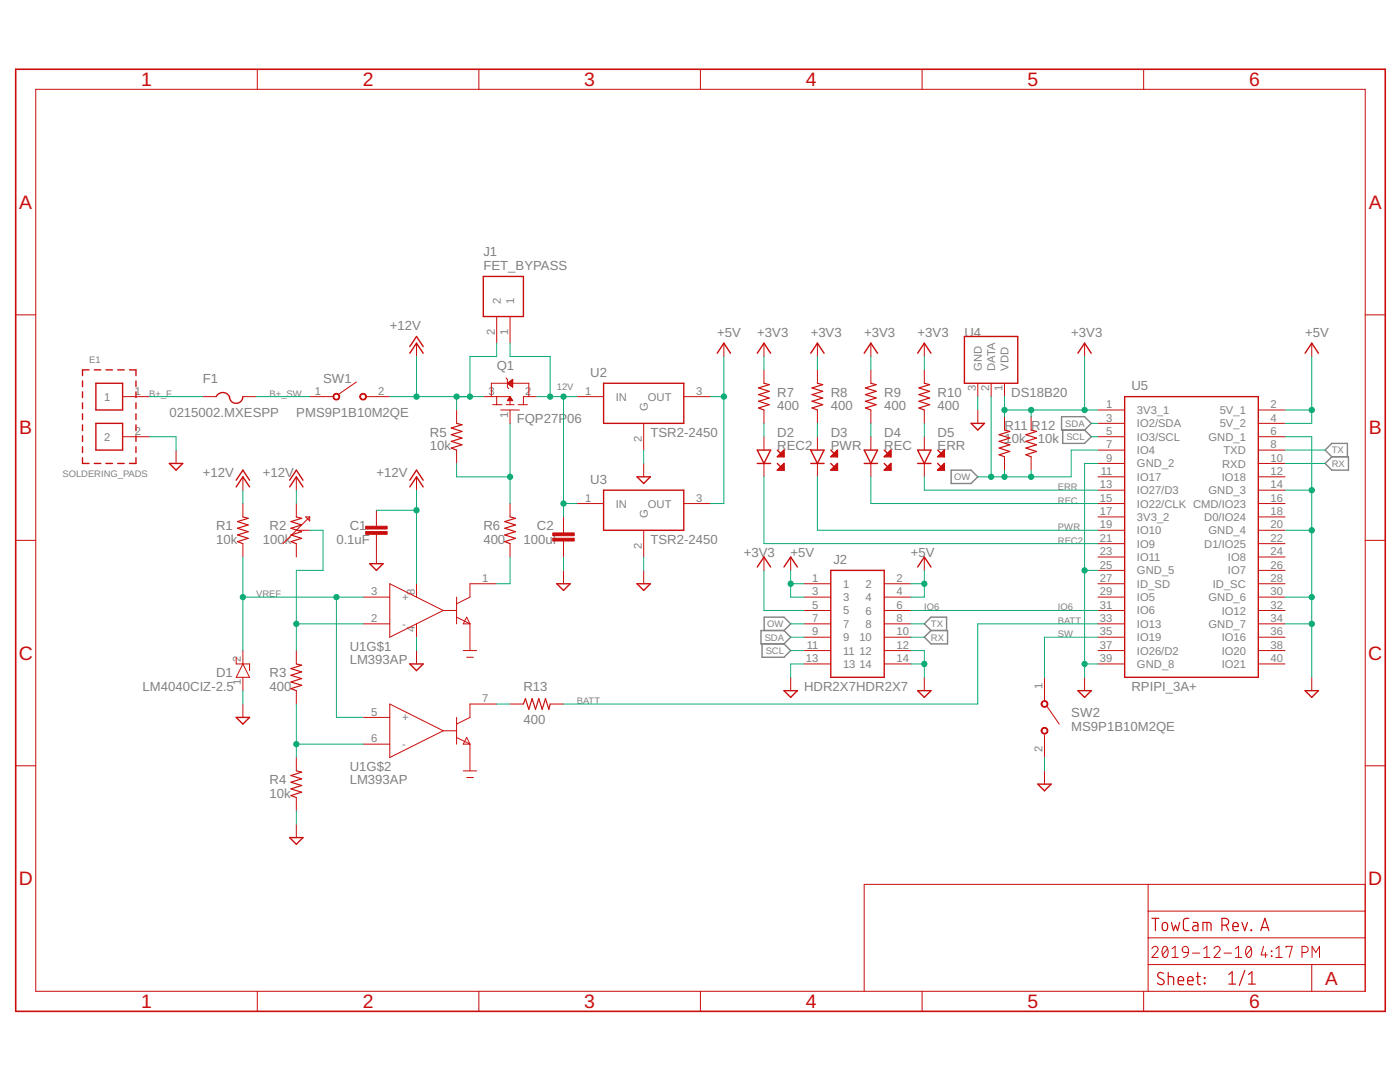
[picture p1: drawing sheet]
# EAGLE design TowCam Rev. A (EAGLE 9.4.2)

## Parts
C1  0.1uF  CAPACITORRAD-3MM  [CAPPRD254W65D300H300B]
C2  100uF  CAP_THCAP-TH-5MM  [CAP-TH-5MM]
D1  LM4040CIZ-2.5  ZENERLM4040CIZ-2.5  [TO-92]
D2  REC2  LED_THLED-2.54  [LEDRD254W60D565H860B]
D3  PWR  LED0805  [R0805]
D4  REC  LED0805  [R0805]
D5  ERR  LED0805  [R0805]
E1  SOLDERING_PADS  [SOLDERING_PADS]
F1  0215002.MXESPP  FUSE0215002.MXESPP  [0215002.MXESPP]
J1  FET_BYPASS  HDR1X22P2.54MM  [HDR1X2]
J2  HDR2X7HDR2X7  [HDR2X7]
Q1  FQP27P06  [TO-220-BEND]
R1  10k  RESISTOR0805  [R0805]
R2  100k  PV36W104C01B00  [PV36W104C01B00]
R3  400  RESISTOR0805  [R0805]
R4  10k  RESISTOR0805  [R0805]
R5  10k  RESISTOR0805  [R0805]
R6  400  RESISTOR0805  [R0805]
R7  400  RESISTOR0805  [R0805]
R8  400  RESISTOR0805  [R0805]
R9  400  RESISTOR0805  [R0805]
R10  400  RESISTOR0805  [R0805]
R11  10k  RESISTOR0805  [R0805]
R12  10k  RESISTOR0805  [R0805]
R13  400  RESISTOR0805  [R0805]
SW1  PMS9P1B10M2QE  SPSTPMS9P1B10M2QE  [PMS9P1B10M2QE]
SW2  MS9P1B10M2QE  SPSTPMS9P1B10M2QE  [PMS9P1B10M2QE]
U1  LM393AP  LM393APDIP8  [DIP8]
U2  TSR2-2450  [TSR2-2450]
U3  TSR2-2450  [TSR2-2450]
U4  DS18B20  [TO-92]
U5  RPIPI_3A+  [PI_3A+]

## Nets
12V: C2.1 J1.1 Q1.2(D) U2.1(IN) U3.1(IN)
+3V3: J2.5 R7.2 R8.2 R9.2 R10.2 R11.2 R12.2 U4.1(VDD) U5.1(3V3_1)
+5V: J2.1 J2.2 J2.3 J2.4 U2.3(OUT) U3.3(OUT) U5.2(5V_1) U5.4(5V_2)
+12V: C1.1 J1.2 Q1.3(S) R1.2 R2.3 R5.2 SW1.2 U1.8(VCC)
B+_F: E1.1 F1.1
B+_SW: F1.2 SW1.1
BATT: R13.2 U5.33(IO13)
ERR: D5.2 U5.13(IO27/D3)
GATE: Q1.1(G) R5.1 R6.2
GND: C1.2 C2.2 D1.1(A) E1.2 J2.12 J2.13 J2.14 R4.1 SW2.2 U1.4(GND) U2.2(G) U3.2(G) U4.3(GND) U5.6(GND_1) U5.9(GND_2) U5.14(GND_3) U5.20(GND_4) U5.25(GND_5) U5.30(GND_6) U5.34(GND_7) U5.39(GND_8)
IO6: J2.6 U5.31(IO6)
N$1: R13.1 U1.7(OUT)
N$3: R2.2 R3.2 U1.2(-)
N$4: R3.1 R4.2 U1.6(-)
N$5: D2.1 R7.1
N$6: R6.1 U1.1(OUT)
N$7: D3.1 R8.1
N$8: D4.1 R9.1
N$17: D5.1 R10.1
OW: J2.7 R11.1 R12.1 U4.2(DATA) U5.7(IO4)
PWR: D3.2 U5.19(IO10)
REC: D4.2 U5.15(IO22/CLK)
REC2: D2.2 U5.21(IO9)
RX: J2.10 U5.10(RXD)
SCL: J2.11 U5.5(IO3/SCL)
SDA: J2.9 U5.3(IO2/SDA)
SW: SW2.1 U5.35(IO19)
TX: J2.8 U5.8(TXD)
VREF: D1.2(C) R1.1 U1.3(+) U1.5(+)
Unconnected: R2.1 U5.11(IO17) U5.12(IO18) U5.16(CMD/IO23) U5.17(3V3_2) U5.18(D0/IO24) U5.22(D1/IO25) U5.23(IO11) U5.24(IO8) U5.26(IO7) U5.27(ID_SD) U5.28(ID_SC) U5.29(IO5) U5.32(IO12) U5.36(IO16) U5.37(IO26/D2) U5.38(IO20) U5.40(IO21)

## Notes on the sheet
- A
